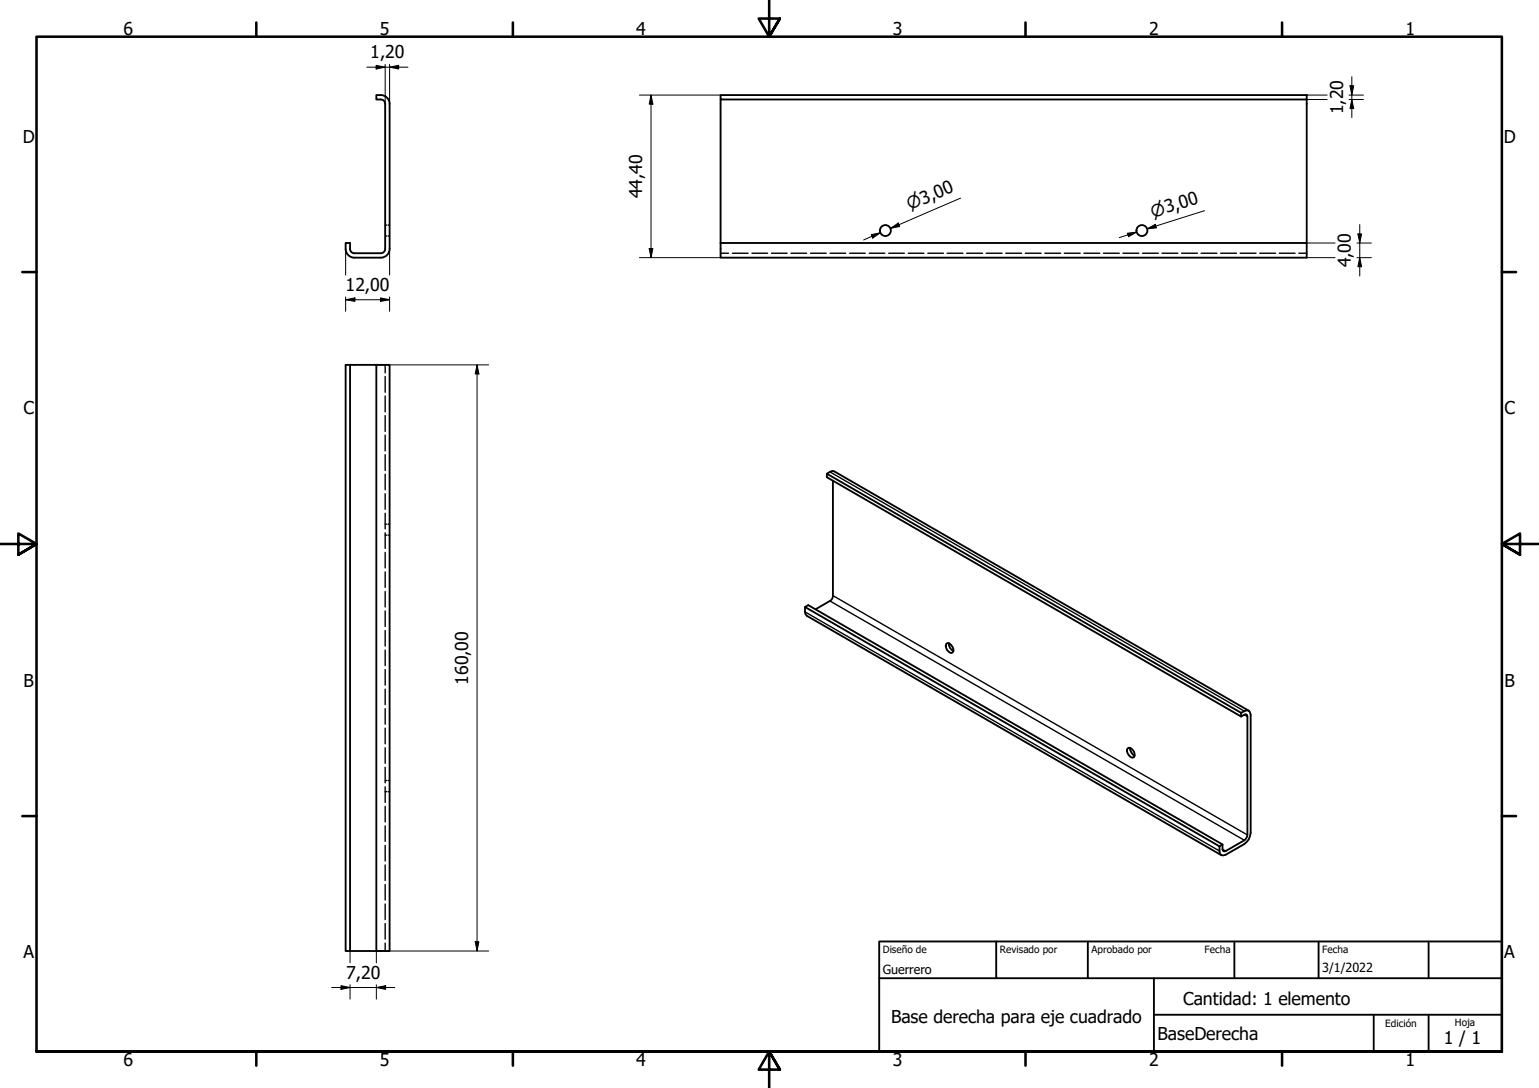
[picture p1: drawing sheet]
<svg xmlns="http://www.w3.org/2000/svg" width="420mm" height="297mm" viewBox="0 0 420 297" stroke-linecap="round" stroke-linejoin="round" font-family="sans-serif">
<!-- layer: Oculto (ISO) -->
<g fill="none" stroke="#000" stroke-width=".38">
<path d="M105.2 61.5h.4M105.2 64.4h.4M106 61.5h.4M106 64.4h.4M196.7 69.1h2.2M200 69.1h4.2M205.3 69.1h4.2M210.6 69.1h4.3M216 69.1h4.2M221.3 69.1h4.3M226.6 69.1h4.3M232 69.1h4.2"/>
<path d="M237.3 69.1h4.3M242.6 69.1h4.3M248 69.1h4.2M253.3 69.1h4.3M258.6 69.1h4.3M263.9 69.1h4.3M269.2 69.1h4.4M274.6 69.1h4.3M279.9 69.1h4.3M285.2 69.1h4.4M290.6 69.1h4.3M295.9 69.1h4.3"/>
<path d="M301.2 69.1h4.4M306.6 69.1h4.3M311.9 69.1h4.3M317.2 69.1h4.4M322.6 69.1h4.3M327.9 69.1h4.3M333.2 69.1h4.4M338.6 69.1h4.3M343.9 69.1h4.3M349.2 69.1h4.4M354.6 69.1h2.1M105.2 99.6v2.2"/>
<path d="M105.2 102.8v4.3M105.2 108.1v4.3M105.2 113.5v4.3M105.2 118.8v4.3M105.2 124.1v4.3M105.2 129.5v4.2M105.2 134.8v4.3M105.2 140.1v4.3M105.2 145.5v4.2M105.2 150.8v4.3M105.2 156.1v4.3M105.2 143.1h.4"/>
<path d="M105.2 146.1h.4M106 143.1h.4M106 146.1h.4M105.2 161.5v4.2M105.2 166.8v4.3M105.2 172.1v4.3M105.2 177.5v4.2M105.2 182.8v4.3M105.2 188.1v4.3M105.2 193.5v4.2M105.2 198.8v4.3M105.2 204.1v4.3"/>
<path d="M105.2 209.5v4.2M105.2 214.8v4.3M105.2 213.1h.4M105.2 216.1h.4M106 213.1h.4M106 216.1h.4M105.2 220.1v4.3M105.2 225.5v4.2M105.2 230.8v4.3M105.2 236.1v4.3M105.2 241.5v4.2M105.2 246.8v4.3"/>
<path d="M105.2 252.1v4.3M105.2 257.5v2.1"/>
</g>
<!-- layer: Visible (ISO) -->
<g fill="none" stroke="#000" stroke-width=".51">
<path d="M103.9 26h-1.2v1.2h1.3a1.17 1.17 0 0 1 1.2 1.1M104 26a2.38 2.38 0 0 1 2.4 2.3M105.2 28.4v39.5M106.4 28.4v39.5M196.7 26h160v1.2h-160zM196.7 27.2v43.1h160v-4h-160M356.7 27.2v39.1M94.4 67.9v-1.6h1.2v1.6M94.4 68a2.38 2.38 0 0 0 2.3 2.3M95.6 68a1.17 1.17 0 0 0 1.1 1.1M105.2 68a1.17 1.17 0 0 1-1.2 1.1h-7.2M106.4 68a2.38 2.38 0 0 1-2.4 2.3h-7.2"/>
<path d="M95.6 99.6v160h7.1M102.7 99.6h3.7v160h-3.7zM102.7 99.6h-8.3v160h1.2M225.7 129.3l113.1 65.3v1M227.4 131.3l-.1 31.9-.7 .9-4 2.3M219.8 165.7l113.1 65.4 .2 1.9 .3 .5 1.2-.2 5.1-2.9a3.8 3.8 0 0 0 1.7-3v-32.3l-.5-1.1-.5-.1-1.6 .7M258.3 175.8l.3-.2a1.83 1.83 0 0 1 1.4 2.6 1.63 1.63 0 0 1-1.8-1.9zM259.1 175.6a2.1 2.1 0 0 0 1.2 2.1M340.9 194l-113.1-65.3-.6-.1-1.5 .7v1l113.1 65.3 1.3-.6 .3 .2 .2 32.8-.2 .5-.7 .9-5.5 3.1-.4-.6v-1.3l-113.1-65.4-.9 .5 .1 2 .4 .4 113.1 65.4M307.8 204.4l.4-.3a1.83 1.83 0 0 1 1.4 2.6 1.65 1.65 0 0 1-1.9-1.8zM308.5 204.2a2.4 2.4 0 0 0 1.3 2.1M333.8 230.6l-.9 .5"/>
<circle cx="241.7" cy="62.9" r="1.49"/>
<circle cx="311.8" cy="62.9" r="1.49"/>
</g>
<!-- layer: Visible fina (ISO) -->
<path d="M226.6 128.8l113.1 65.4M219.8 167.1l113.1 65.2M226.6 164.1l113.1 65.3M227.4 162.6l113.2 65.4M339.7 195.1l.9 .5M333.8 231.9l.8 .4" fill="none" stroke="#000" stroke-width=".38"/>
<!-- layer: Borde (ISO) -->
<g fill="none" stroke="#000" stroke-width=".7">
<path d="M70 6.1v3.9M140 6.1v3.9M210 0v10l-2.9-4.9h5.8l-2.9 4.9 2.9-4.9M280 6.1v3.9M350 6.1v3.9M6.1 74.3h3.9M410 74.3h3.9M0 148.5h10l-5-2.8v5.7l5-2.9-5 2.9M420 148.5h-10l5-2.8v5.7l-5-2.9 5 2.9M6.1 222.8h3.9M410 222.8h3.9M10 287.1v-277.1h400v277.1h-400h400"/>
<path d="M70 287.1v3.8M140 287.1v3.8M212.9 292l-2.9-4.9 2.9 4.9h-5.8l2.9-4.9v9.9M280 287.1v3.8M350 287.1v3.8"/>
</g>
<path d="M240 257h170v30.1h-170zM272 257v10.1M297 257v10.1M337 257v10.1M360 257v10.1M390 257v10.1M240 267.1h170M315 277h95M315 267.1v20M375 277v10.1M390 277v10.1" fill="none" stroke="#000" stroke-width=".51"/>
<!-- layer: Cota (ISO) -->
<g fill="none" stroke="#000" stroke-width=".27">
<path d="M100.1 18.3h11.3M102.7 17.8l2.5 .5-2.5 .5zM105.2 17.6v10.8M106.4 18.3l2.4-.5v1zM106.4 17.6v10.8M174.6 26h22.1M177.7 26l.5 2.4h-1zM177.7 26v44.3M356.7 26h5.6M356.7 27.2h5.6M368.3 26h3.9M368.3 27.2h3.9"/>
<path d="M368.6 23.4h1l-.5 2.6zM369.1 27.2l.5 2.4h-1zM369.1 20.9v11.2M262.3 54.1l-19.2 8.2 2.3-1M328.9 57.5l-15.7 5 2.3-.8M94.4 67.9v7.2M106.4 67.9v7.2M174.6 70.3h22.1M177.2 67.9h1l-.5 2.4zM237.9 64.1l2.4-.6-2 1.5zM240.3 63.5l-4.5 2M243.1 62.3l2.1-1.4 .4 .9z"/>
<path d="M307.8 63.7l2.5-.3-2.2 1.2zM310.3 63.4l-4.7 1.5M313.2 62.5l2.2-1.2 .3 .9zM356.7 70.3h7.8M356.7 66.3h7.8M370.5 70.3h3.9M370.5 66.3h3.9M370.7 63.9h1l-.5 2.4zM371.2 70.3l.5 2.5h-1zM371.2 61.3v14.1M94.4 81.8l2.5-.5v1zM94.4 81.8h12"/>
<path d="M94.4 81.1v3.9M102.7 99.6h30.7M103.9 81.3l2.5 .5-2.5 .5zM106.4 81.1v3.9M130.2 99.6l.5 2.5h-1zM130.2 99.6v160M95.6 259.6v3.3M129.7 257.1h1l-.5 2.5zM133.4 259.6h-30.7v3.3M90.6 269.6h17.2M93.1 269.1l2.5 .5-2.5 .5zM95.6 268.8v4"/>
<path d="M102.7 269.6l2.6-.5v1zM102.7 268.8v4"/>
</g>
<g fill="#000">
<path d="M102.7 17.8l2.5 .5-2.5 .5z" fill-rule="evenodd"/>
<path d="M106.4 18.3l2.4-.5v1z" fill-rule="evenodd"/>
<path d="M177.7 26l.5 2.4h-1z" fill-rule="evenodd"/>
<path d="M368.6 23.4h1l-.5 2.6z" fill-rule="evenodd"/>
<path d="M369.1 27.2l.5 2.4h-1z" fill-rule="evenodd"/>
<path d="M177.2 67.9h1l-.5 2.4z" fill-rule="evenodd"/>
<path d="M237.9 64.1l2.4-.6-2 1.5z" fill-rule="evenodd"/>
<path d="M243.1 62.3l2.1-1.4 .4 .9z" fill-rule="evenodd"/>
<path d="M307.8 63.7l2.5-.3-2.2 1.2z" fill-rule="evenodd"/>
<path d="M313.2 62.5l2.2-1.2 .3 .9z" fill-rule="evenodd"/>
<path d="M370.7 63.9h1l-.5 2.4z" fill-rule="evenodd"/>
<path d="M371.2 70.3l.5 2.5h-1z" fill-rule="evenodd"/>
<path d="M94.4 81.8l2.5-.5v1z" fill-rule="evenodd"/>
<path d="M103.9 81.3l2.5 .5-2.5 .5z" fill-rule="evenodd"/>
<path d="M130.2 99.6l.5 2.5h-1z" fill-rule="evenodd"/>
<path d="M129.7 257.1h1l-.5 2.5z" fill-rule="evenodd"/>
<path d="M93.1 269.1l2.5 .5-2.5 .5z" fill-rule="evenodd"/>
<path d="M102.7 269.6l2.6-.5v1z" fill-rule="evenodd"/>
</g>
<g font-size="4.8">
<text x="33.7" y="9.6">6</text>
<text x="103.7" y="9.6">5</text>
<text x="173.7" y="9.6">4</text>
<text x="243.7" y="9.6">3</text>
<text x="313.7" y="9.6">2</text>
<text x="383.7" y="9.6">1</text>
<text x="101.1" y="15.9">1,20</text>
<text x="366.6" y="31.2" transform="rotate(-90 366.6 31.2)">1,20</text>
<text x="6.2" y="38.9">D</text>
<text x="410.5" y="38.9">D</text>
<text x="175.3" y="54.2" transform="rotate(-90 175.3 54.2)">44,40</text>
<text x="368.8" y="73" transform="rotate(-90 368.8 73)">4,00</text>
<text x="94.4" y="79.4">12,00</text>
<text x="6.4" y="113.1">C</text>
<text x="410.7" y="113.1">C</text>
<text x="6.4" y="187.4">B</text>
<text x="127.8" y="186.9" transform="rotate(-90 127.8 186.9)">160,00</text>
<text x="410.7" y="187.4">B</text>
<text x="6.4" y="261.7">A</text>
<text x="410.7" y="261.7">A</text>
<text x="94.5" y="267.2">7,20</text>
<text x="323" y="274.5">Cantidad: 1 elemento</text>
<text x="243.3" y="279.3">Base derecha para eje cuadrado</text>
<text x="316" y="283.8">BaseDerecha</text>
<text x="394.2" y="285">1 / 1</text>
<text x="33.7" y="290.9">6</text>
<text x="103.7" y="290.9">5</text>
<text x="173.7" y="290.9">4</text>
<text x="243.7" y="290.9">3</text>
<text x="313.7" y="290.9">2</text>
<text x="383.7" y="290.9">1</text>
</g>
<g font-size="4.6">
<text x="248.4" y="57.5" transform="rotate(-23 248.4 57.5)">⌀3,00</text>
<text x="314.8" y="59.5" transform="rotate(-17 314.8 59.5)">⌀3,00</text>
</g>
<g font-size="3.4">
<text x="241" y="266">Guerrero</text>
<text x="361" y="265.5">3/1/2022</text>
</g>
<g font-size="2.7">
<text x="241" y="260.2">Diseño de</text>
<text x="273" y="260.1">Revisado por</text>
<text x="298" y="260.1">Aprobado por</text>
<text x="328.9" y="260.1">Fecha</text>
<text x="361" y="260.1">Fecha</text>
<text x="378.2" y="280.3">Edición</text>
<text x="397.2" y="280">Hoja</text>
</g>
</svg>
